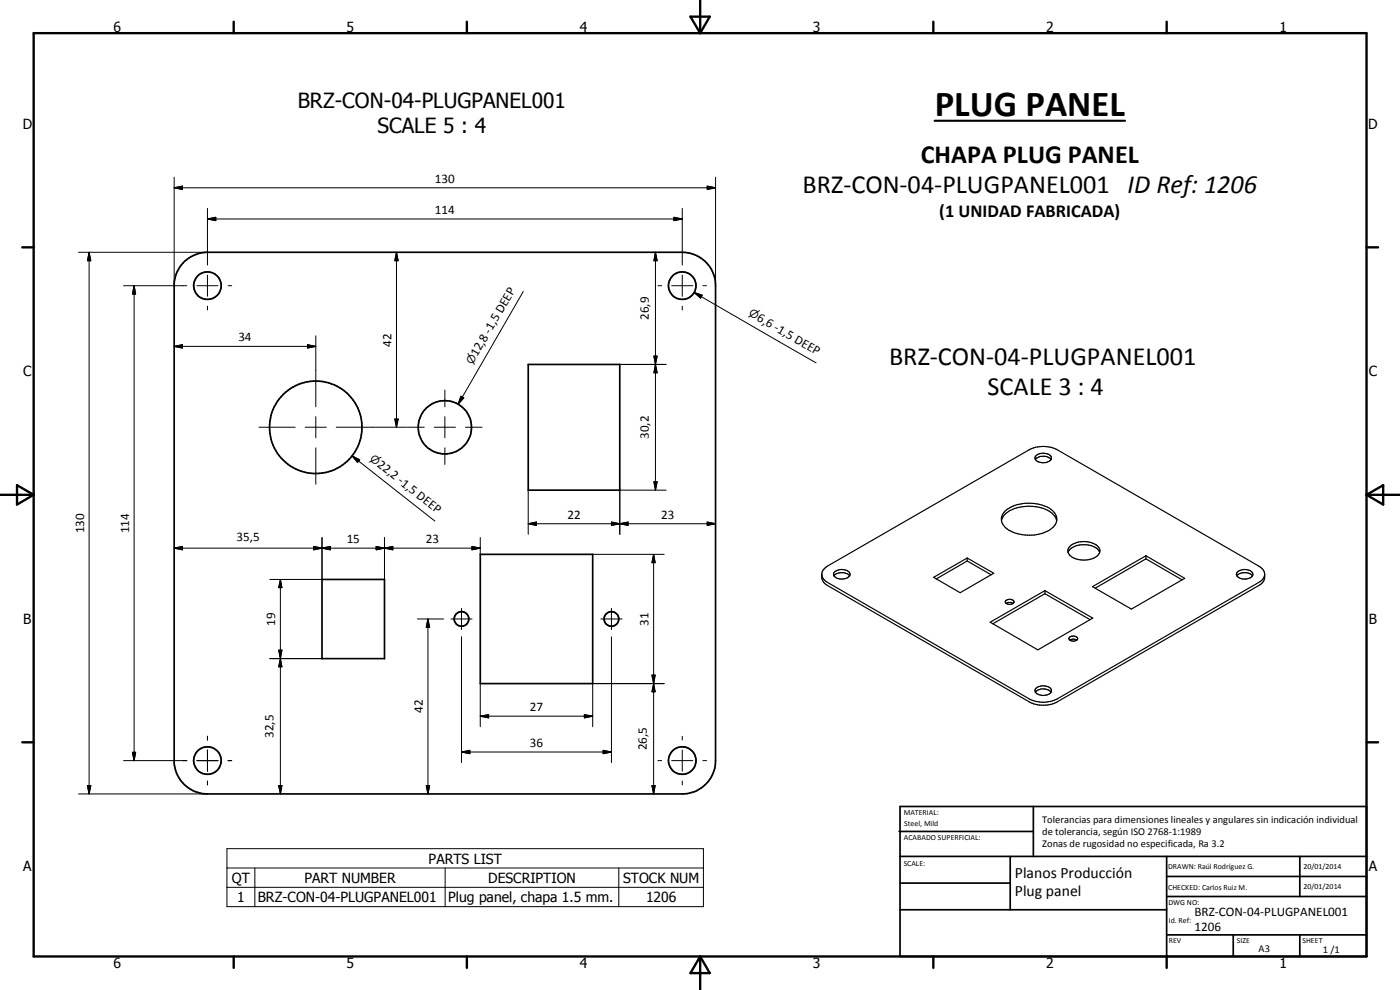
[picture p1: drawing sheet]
<svg xmlns="http://www.w3.org/2000/svg" width="420mm" height="297mm" viewBox="0 0 420 297" stroke-linecap="round" stroke-linejoin="round" font-family="sans-serif">
<g fill="none" stroke="#000" stroke-width=".51">
<path d="M55.4 78.4a10.5 10.5 0 0 1 6.9-2.7h142.5a10 10 0 0 1 9.9 10v142.5a10 10 0 0 1-9.9 10h-142.5a10 10 0 0 1-10-9.2v-144a10.2 10.2 0 0 1 3.1-6.6zM158.5 109.3h27.5v37.8h-27.5zM96.6 173.9h18.8v23.7h-18.8zM144.1 166.3h33.8v38.8h-33.8zM269.8 249.5h40.3M270.1 242h140v45h-140zM270.1 257h140M303.2 257v16M310.1 242v15M350.1 257v30M390.1 257v12M270.1 265h33.1"/>
<path d="M270.1 273h80M350.1 269h60M350.1 263h60M350.1 280.5h60M370.1 280.5v6.5M390.1 280.5v6.5"/>
<circle cx="62.3" cy="85.7" r="4.1"/>
<circle cx="204.8" cy="85.7" r="4.1"/>
<circle cx="94.8" cy="128.2" r="13.9"/>
<circle cx="133.5" cy="128.2" r="8"/>
<circle cx="138.5" cy="185.7" r="2.18"/>
<circle cx="183.5" cy="185.7" r="2.19"/>
<circle cx="62.3" cy="228.2" r="4.1"/>
<circle cx="204.7" cy="228.2" r="4.1"/>
</g>
<g fill="none" stroke="#000" stroke-width=".35">
<path d="M310.7 136.9a3.3 3.3 0 0 1 4.8 .2v.2a2.03 2.03 0 0 1-2.5 1.6 1.89 1.89 0 0 1-2.3-1.7zM310.7 137.9a3.3 3.3 0 0 1 4.7 0M300.6 156.3a5.3 5.3 0 0 1 3.9-3.7 12.2 12.2 0 0 1 11.5 1.7l.7 .8 .4 1.2M301.7 153.3a12.2 12.2 0 0 1 14.1-.1 3.4 3.4 0 0 1-.6 5.7 12.2 12.2 0 0 1-13.7-.9 3.1 3.1 0 0 1 .2-4.7zM246.6 172.3a3.1 3.1 0 0 1 1.8-2.5l60.5-34.8a9.5 9.5 0 0 1 8.4 0l60.5 34.8a3.1 3.1 0 0 1 1.7 2.5M246.6 172.3a3 3 0 0 0 1.8 2.5l60.5 34.9a9.2 9.2 0 0 0 8.4 0l60.5-34.9 1.3-1.1 .4-1.4M246.6 172.3a3 3 0 0 0 1.8 3.4l60.5 34.9a9.2 9.2 0 0 0 8.4 0l60.5-34.9a3 3 0 0 0 1.7-3.4M250.3 172.8a3.4 3.4 0 0 1 4.7 0M250.4 171.7a3.3 3.3 0 0 1 4.6 .3 1.35 1.35 0 0 1-1.4 1.6 2.68 2.68 0 0 1-3.5-1.3zM280.2 173.2l10.1-5.8 7.9 4.6-10 5.8zM290.3 168.3l-9.3 5.4M290.3 167.4v.9"/>
<path d="M290.3 168.3l7.2 4.2M313.6 178.1l-15.6 9.1M313.6 177.2v.9M313.6 178.1l13.5 7.8M320.5 165.7a4.3 4.3 0 0 1 4-2.3 6.3 6.3 0 0 1 5 1.4l.5 .9M321.2 163.8a6.7 6.7 0 0 1 8.6 .5 2.4 2.4 0 0 1-2 3.3 7 7 0 0 1-6.8-1.1 1.82 1.82 0 0 1 .2-2.7zM327.9 176l16-9.2 11.6 6.7-16 9.3zM343.9 167.7l-15.2 8.8M343.9 166.8v.9M343.9 167.7l10.9 6.3M371.2 172.8a3.3 3.3 0 0 1 4.7 0M371.3 171.7a3.3 3.3 0 0 1 4.7 .3 1.25 1.25 0 0 1-1.1 1.5 2.78 2.78 0 0 1-3.9-1.2z"/>
<path d="M297.2 186.7l16.4-9.5 14.3 8.3-16.4 9.5zM301.8 180.3a1.5 1.5 0 0 1 2.5 .4 1.52 1.52 0 0 1-2.6-.2zM302 181l.6-.2 1.5 .2M320.9 191.3a1.55 1.55 0 0 1 2.5 .4 1.6 1.6 0 0 1-2.6-.1zM321 192.1l1-.3 1.2 .3M310.7 207.7a3.3 3.3 0 0 1 4.7 0M310.9 206.5a2.97 2.97 0 0 1 4.6 .6 2.49 2.49 0 0 1-3.3 1.4 1.29 1.29 0 0 1-1.3-.5 1.29 1.29 0 0 1 0-1.5z"/>
</g>
<g fill="none" stroke="#000" stroke-width=".71">
<path d="M10.1 9.9h400v277.1h-400zM70.1 6.5v3.4M140.1 6.5v3.4M207.2 5h5.8l-2.9 4.9zM210.1 0v9.9M280.1 6.5v3.4M350.1 6.5v3.4M6.7 74.2h3.4M410.1 74.2h3.5M.1 148.5h10M5.1 145.6l5 2.9-5 2.9zM410.1 148.5h10"/>
<path d="M410.1 148.5l5-2.9v5.8zM6.7 222.7h3.4M410.1 222.7h3.5M70.1 287v3.4M140.1 287v3.4M210.1 287v10M210.1 287l2.9 5h-5.8zM280.1 287v3.4M350.1 287v3.4"/>
</g>
<g fill="none" stroke="#000" stroke-width=".3">
<path d="M52.3 56.3l2.5-.5v1.1zM52.3 56.3h162.4M52.3 53.2v32.5M212.2 55.8l2.5 .5-2.5 .6zM214.7 53.2v32.5M23.6 75.7h38.7M26.7 75.7l.6 2.5h-1.1zM26.7 75.7v162.5M62.3 65.7l2.5-.5v1zM62.3 62.5v17M62.3 65.7h142.5M119 75.7l.5 2.5h-1z"/>
<path d="M119 75.7v52.5M196.7 75.7l.5 2.5h-1zM196.7 75.7v71.4M202.3 65.2l2.5 .5-2.5 .5zM204.8 62.5v17M37.1 85.7h19M40.2 85.7l.5 2.5h-1zM40.2 85.7v142.5M59.1 85.7h6.3M62.3 82.5v6.4M62.3 91.9v1.1M68.4 85.7h1.1"/>
<path d="M157 87.5l-19.5 33.8M197.4 85.7h1.2M201.6 85.7h6.3M204.8 82.5v6.4M204.8 91.9v1.1M208.3 87.8l2.4 .8-.4 .9zM208.3 87.8l36.6 21.1M210.9 85.7h1.1M52.3 103.9l2.5-.5v1zM52.3 103.9h42.5M92.3 103.4l2.5 .5-2.5 .5zM94.8 100.8v21.2"/>
<path d="M133.5 117v5M138.3 118.9l.9 .5-1.7 1.9zM186 109.3h13.9M196.2 106.8h1l-.5 2.5zM196.7 109.3l.5 2.5h-1zM77.7 128.2h10.9M91.6 128.2h6.3M94.8 125v6.4M94.8 134.4v10.9M100.9 128.2h21.3M105.7 136.8l2.2 1.2-.6 .7zM105.7 136.8l24.8 19.5"/>
<path d="M118.5 125.7h1l-.5 2.5zM122.3 128.2h5M130.3 128.2h6.4M133.5 125v6.4M133.5 134.4v5M139.7 128.2h5M158.5 157.1l2.5-.5v1zM158.5 157.1h56.2M158.5 147.1v13.2M183.5 156.6l2.5 .5-2.5 .5zM183.5 156.6l5 1v-1l-5 1zM186 157.1l2.5-.5v1z"/>
<path d="M196.2 144.6h1l-.5 2.5zM199.9 147.1h-13.9v13.2M212.2 156.6l2.5 .5-2.5 .5zM52.3 164.5l2.5-.5v1zM52.3 164.5h91.8M84.1 173.9l.5 2.4h-1zM84.1 173.9v64.3M94.1 164l2.5 .5-2.5 .5zM94.1 164l5 1v-1l-5 1zM96.6 164.5l2.5-.5v1zM96.6 161.3v12.6h-15.6M112.9 164l2.5 .5-2.5 .5z"/>
<path d="M112.9 164l5 1v-1l-5 1zM115.4 164.5l2.5-.5v1zM115.4 161.3v12.6M141.6 164l2.5 .5-2.5 .5zM144.1 161.3v5M177.9 166.3h21.4M196.2 166.3l.4 2.5h-.9zM196.2 166.3v71.9M81 197.6h15.6M83.6 195.1h1l-.5 2.5zM84.1 197.6l.5 2.5h-1zM125.3 185.7h7.8"/>
<path d="M128.4 185.7l.5 2.5h-1zM128.4 185.7v52.5M135.3 185.7h6.4M138.5 182.5v6.4M138.5 191.1v37.7M180.3 185.7h6.4M183.5 182.5v6.4M183.5 191.1v37.7M144.1 214.9l2.5-.5v1zM144.1 214.9h33.8M144.1 205.1v13M175.4 214.4l2.5 .5-2.5 .5z"/>
<path d="M195.7 202.6h.9l-.4 2.5zM196.2 205.1l.4 2.5h-.9zM199.3 205.1h-21.4v13M23.6 238.2h38.7M26.2 235.7h1.1l-.6 2.5zM37.1 228.2h19M39.7 225.7h1l-.5 2.5zM59.1 228.2h6.3M62.3 220.9v1.1M62.3 225v6.4M62.3 234.4v1.1M68.4 228.2h1.1"/>
<path d="M83.6 235.7h1l-.5 2.5zM127.9 235.7h1l-.5 2.5zM138.5 225.6l2.5-.5v1zM138.5 225.6h45M181 225.1l2.5 .5-2.5 .5zM195.7 235.7h.9l-.4 2.5zM197.4 228.2h1.2M201.6 228.2h6.3M204.8 220.9v1.1M204.8 225v6.4M204.8 234.4v1.1M210.9 228.2h1.1"/>
<path d="M68.1 254.6h143v17.4h-143zM68.1 260.4h143M68.1 266.2h143M76.5 260.4v11.6M133.6 260.4v11.6M185.7 260.4v11.6"/>
</g>
<path d="M280.5 36.2h57.1" fill="none" stroke="#000" stroke-width=".63"/>
<g fill="#000">
<path d="M52.3 56.3l2.5-.5v1.1zM212.2 55.8l2.5 .5-2.5 .6zM26.7 75.7l.6 2.5h-1.1zM62.3 65.7l2.5-.5v1zM119 75.7l.5 2.5h-1zM196.7 75.7l.5 2.5h-1zM202.3 65.2l2.5 .5-2.5 .5zM40.2 85.7l.5 2.5h-1zM208.3 87.8l2.4 .8-.4 .9zM52.3 103.9l2.5-.5v1zM92.3 103.4l2.5 .5-2.5 .5zM138.3 118.9l.9 .5-1.7 1.9z"/>
<path d="M196.2 106.8h1l-.5 2.5zM196.7 109.3l.5 2.5h-1zM105.7 136.8l2.2 1.2-.6 .7zM118.5 125.7h1l-.5 2.5zM158.5 157.1l2.5-.5v1zM183.5 156.6l2.5 .5-2.5 .5zM186 157.1l2.5-.5v1zM196.2 144.6h1l-.5 2.5zM212.2 156.6l2.5 .5-2.5 .5zM52.3 164.5l2.5-.5v1zM84.1 173.9l.5 2.4h-1zM94.1 164l2.5 .5-2.5 .5z"/>
<path d="M96.6 164.5l2.5-.5v1zM112.9 164l2.5 .5-2.5 .5zM115.4 164.5l2.5-.5v1zM141.6 164l2.5 .5-2.5 .5zM196.2 166.3l.4 2.5h-.9zM83.6 195.1h1l-.5 2.5zM128.4 185.7l.5 2.5h-1zM84.1 197.6l.5 2.5h-1zM144.1 214.9l2.5-.5v1zM175.4 214.4l2.5 .5-2.5 .5zM195.7 202.6h.9l-.4 2.5zM196.2 205.1l.4 2.5h-.9z"/>
<path d="M26.2 235.7h1.1l-.6 2.5zM39.7 225.7h1l-.5 2.5zM83.6 235.7h1l-.5 2.5zM127.9 235.7h1l-.5 2.5zM138.5 225.6l2.5-.5v1zM181 225.1l2.5 .5-2.5 .5zM195.7 235.7h.9l-.4 2.5z"/>
</g>
<text font-size="11" x="280.5" y="34.7">PLUG PANEL</text>
<g font-size="7.9">
<text x="276.3" y="48.9">CHAPA PLUG PANEL</text>
<text x="240.9" y="58">BRZ-CON-04-PLUGPANEL001 ID Ref: 1206</text>
<text x="266.8" y="109.6">BRZ-CON-04-PLUGPANEL001</text>
<text x="296.4" y="118.6">SCALE 3 : 4</text>
</g>
<g font-size="6.3">
<text x="89.4" y="32.4">BRZ-CON-04-PLUGPANEL001</text>
<text x="113.3" y="40">SCALE 5 : 4</text>
</g>
<text font-size="5.5" x="281.9" y="65">(1 UNIDAD FABRICADA)</text>
<g font-size="4.7">
<text x="304.6" y="263.5">Planos Producción</text>
<text x="304.6" y="268.9">Plug panel</text>
</g>
<g font-size="4.2">
<text x="34" y="9.6">6</text>
<text x="104" y="9.6">5</text>
<text x="174" y="9.6">4</text>
<text x="244" y="9.6">3</text>
<text x="314" y="9.6">2</text>
<text x="384" y="9.6">1</text>
<text x="6.8" y="38.7">D</text>
<text x="410.6" y="38.7">D</text>
<text x="7" y="112.9">C</text>
<text x="410.8" y="112.9">C</text>
<text x="7" y="187.1">B</text>
<text x="410.8" y="187.1">B</text>
<text x="7" y="261.4">A</text>
<text x="128.6" y="259.1">PARTS LIST</text>
<text x="410.8" y="261.4">A</text>
<text x="69.6" y="264.9">QT</text>
<text x="91.4" y="264.9">PART NUMBER</text>
<text x="146.5" y="264.9">DESCRIPTION</text>
<text x="187" y="264.9">STOCK NUM</text>
<text x="71.2" y="270.7">1</text>
<text x="77.4" y="270.7">BRZ-CON-04-PLUGPANEL001</text>
<text x="134.5" y="270.8">Plug panel, chapa 1.5 mm.</text>
<text x="193.9" y="270.7">1206</text>
<text x="34" y="290.4">6</text>
<text x="104" y="290.4">5</text>
<text x="174" y="290.4">4</text>
<text x="244" y="290.4">3</text>
<text x="314" y="290.4">2</text>
<text x="384" y="290.4">1</text>
</g>
<g font-size="3.9">
<text x="130.5" y="54.8">130</text>
<text x="130.5" y="64.2">114</text>
<text x="194.7" y="96.1" transform="rotate(-90 194.7 96.1)">26,9</text>
<text x="226.9" y="96.1" transform="rotate(30 226.9 96.1)">6,6 -1,5 DEEP</text>
<text x="71.5" y="102.4">34</text>
<text x="117.5" y="104" transform="rotate(-90 117.5 104)">42</text>
<text x="143.2" y="107.2" transform="rotate(-60 143.2 107.2)">12,8 -1,5 DEEP</text>
<text x="194.7" y="131.7" transform="rotate(-90 194.7 131.7)">30,2</text>
<text x="113" y="139.9" transform="rotate(38 113 139.9)">22,2 -1,5 DEEP</text>
<text x="170.3" y="155.6">22</text>
<text x="198.4" y="155.6">23</text>
<text x="25.2" y="159.9" transform="rotate(-90 25.2 159.9)">130</text>
<text x="38.7" y="159.9" transform="rotate(-90 38.7 159.9)">114</text>
<text x="71" y="162.4">35,5</text>
<text x="104" y="162.9">15</text>
<text x="127.8" y="162.9">23</text>
<text x="82.6" y="187.7" transform="rotate(-90 82.6 187.7)">19</text>
<text x="194.6" y="187.7" transform="rotate(-90 194.6 187.7)">31</text>
<text x="126.9" y="214" transform="rotate(-90 126.9 214)">42</text>
<text x="159" y="213.4">27</text>
<text x="82.1" y="221.4" transform="rotate(-90 82.1 221.4)">32,5</text>
<text x="159" y="224.1">36</text>
<text x="194.1" y="225.2" transform="rotate(-90 194.1 225.2)">26,5</text>
<text x="358.5" y="275">BRZ-CON-04-PLUGPANEL001</text>
<text x="358.5" y="279.4">1206</text>
</g>
<g font-size="3.3">
<text x="224.5" y="94.7" transform="rotate(30 224.5 94.7)">n</text>
<text x="141.8" y="109.6" transform="rotate(-60 141.8 109.6)">n</text>
<text x="110.8" y="138.1" transform="rotate(38 110.8 138.1)">n</text>
</g>
<g font-size="3.1">
<text x="312.7" y="246.8">Tolerancias para dimensiones lineales y angulares sin indicación individual</text>
<text x="312.7" y="250.4">de tolerancia, según ISO 2768-1:1989</text>
<text x="312.7" y="254">Zonas de rugosidad no especificada, Ra 3.2</text>
<text x="377.7" y="285.6">A3</text>
<text x="397" y="285.9">1 /1</text>
</g>
<g font-size="2.4">
<text x="271.2" y="244.4">MATERIAL:</text>
<text x="271.3" y="252">ACABADO SUPERFICIAL:</text>
<text x="271.4" y="247.9">Steel, Mild</text>
<text x="271.2" y="259.7">SCALE:</text>
<text x="350.6" y="260.8">DRAWN: Raúl Rodríguez G.</text>
<text x="391.2" y="260.6">20/01/2014</text>
<text x="350.6" y="267">CHECKED: Carlos Ruiz M.</text>
<text x="391.2" y="266.7">20/01/2014</text>
<text x="350.6" y="271.4">DWG NO:</text>
<text x="350.8" y="276.9">Id. Ref:</text>
<text x="350.8" y="282.8">REV</text>
<text x="371.2" y="282.9">SIZE</text>
<text x="390.9" y="282.9">SHEET</text>
</g>
</svg>
